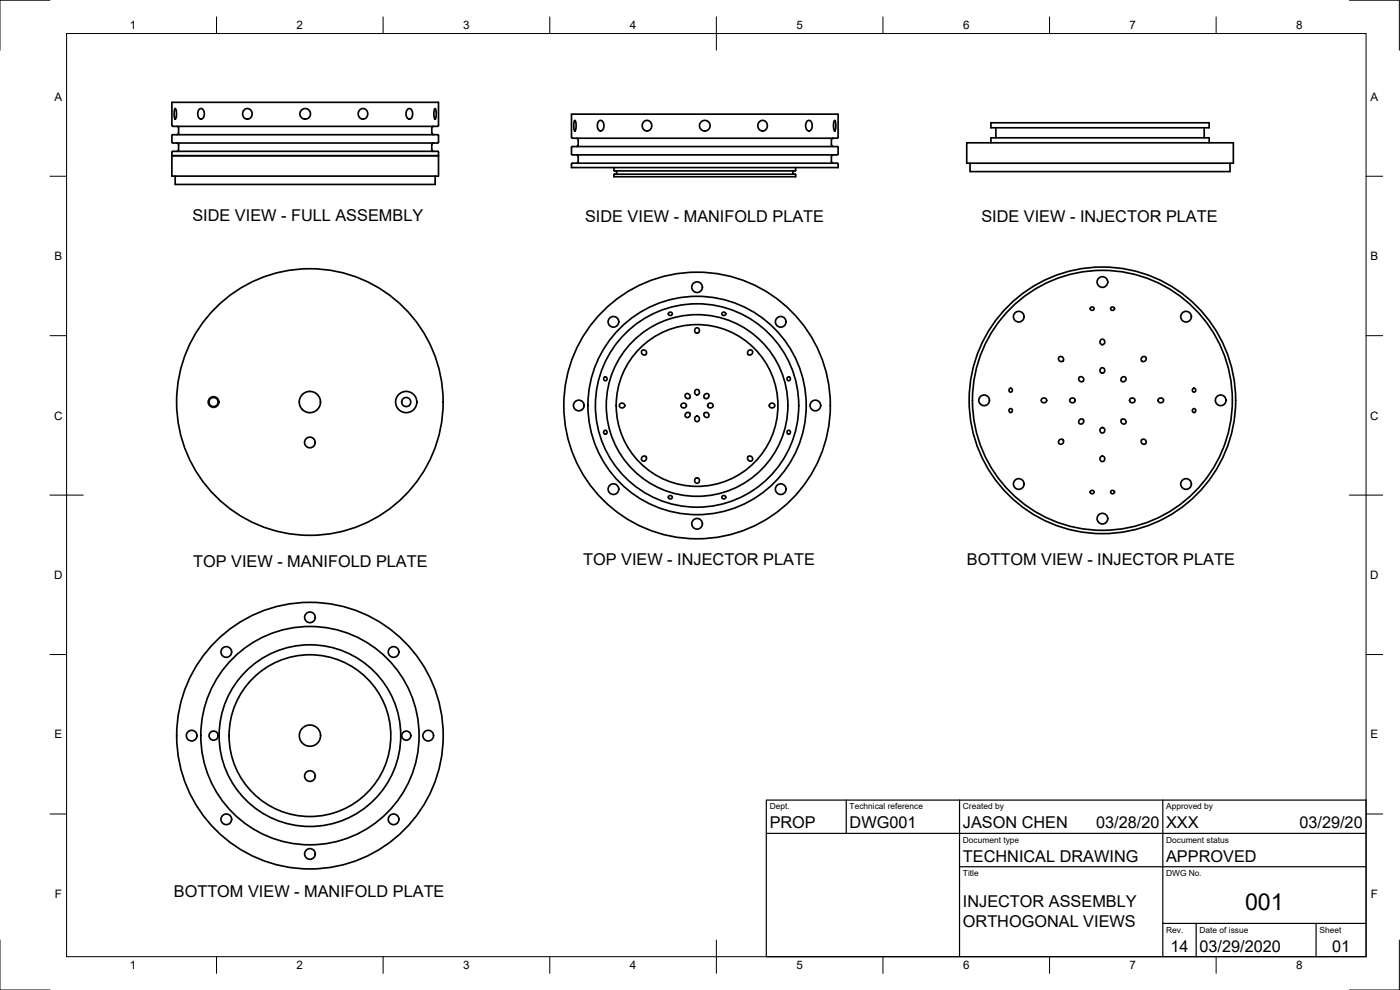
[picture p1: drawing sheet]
<svg xmlns="http://www.w3.org/2000/svg" width="420mm" height="297mm" viewBox="0 0 420 297" stroke-linecap="round" stroke-linejoin="round" font-family="sans-serif">
<!-- layer: Visible -->
<g fill="none" stroke="#000" stroke-width=".51">
<path d="M51.9 37.9l-.3-.3v-6.9h80v6.9a1.02 1.02 0 0 1-1.4 .3h-78.3M52.5 32.6l.3 .3 .2 1.2-.4 1.6-.2-.2-.1-1zM53.1 37.9l.5 .5v1.5l-.5 .5M59.7 32.9l.4-.3h.5l.6 .9v1.3l-.3 .7-.4 .2-.7-.2-.4-.8v-1.1zM73.3 32.9l1-.3 1.1 .6 .2 1.3-.6 1-1 .2-1-.7-.2-1zM108 32.9l1.2-.3 .9 .7 .2 1.2-.6 1-1 .2-.9-.6-.3-1.1zM122.2 32.9l.4-.3h.5l.7 1-.1 1.4-.7 .7-.7-.2-.4-.7v-1zM130.1 37.9l-.5 .5v1.5l.5 .5M130.5 32.6l.3 .2 .1 1.1-.3 1.8-.3-.3-.1-1.2zM172.5 36.1l.3 .4 .1 1.1-.3 1.7-.3-.2-.1-1.1zM179.7 36.4l.3-.2h.5l.7 .8v1.4l-.4 .6-.4 .3-.7-.2-.4-.8v-1.1zM193.3 36.5l.9-.4 1.1 .7 .3 1.2-.7 1.1-.9 .2-1-.7-.3-1z"/>
<path d="M227.9 36.6l1-.5 .6 .2 .5 .5 .3 1.2-.6 1-1 .3-1-.6-.3-1.1zM242.2 36.4l.3-.2h.5l.7 1-.1 1.4-.7 .7-.6-.2-.4-.8-.1-1zM250.4 36.2l.3 .2 .1 1-.2 1.9-.3-.4-.2-1.1zM297.4 36.8h65.5v1.5h-65.5zM298.9 38.3v3M361.4 38.3v3M51.6 46.7h80M51.6 40.7v1.9l.3 .3M51.9 40.4h79.4M51.9 45.4l-.3 .3v7.1h80v-7.1a1.05 1.05 0 0 0-1.4-.3h-78.3M51.9 40.4l-.3 .3M52.6 52.8v2.5h78v-2.5"/>
<path d="M53.1 42.9l.5 .5v1.5l-.5 .5M130.1 42.9l-.5 .5v1.5l.5 .5M131.3 40.4l.3 .3M131.6 40.7v1.9a1.09 1.09 0 0 1-1.4 .3h-78.3M171.5 41.1l.3 .4M171.5 41.2v-6.9h80v6.9M171.5 49.3v1h80v-1M171.8 41.5h79.4M171.8 49h79.4M171.8 48.9l-.3 .4M173 41.5l.5 .4v1.6l-.5 .4M173 46.5l.5 .5v1.5l-.5 .5"/>
<path d="M184.3 50.3l.1 1h54.2l.2-1M184.3 52.4v.6h54.5v-.6M184.4 52.3h54.2M184.4 52.2l-.1 .2M184.9 51.3l.2 .2-.2 .8M238.2 51.3l-.2 .8 .2 .2M238.6 52.2l.2 .2M250 41.5l-.5 .4v1.6l.5 .4M250 46.5l-.5 .5v1.5l.5 .5M251.2 44h-78.3a1.07 1.07 0 0 0-1.4 .3v1.9a1.05 1.05 0 0 0 1.4 .3h78.3M251.2 43.9l.3 .4M251.2 48.9l.3 .4"/>
<path d="M251.5 44.3v1.9M251.5 41.1l-.3 .4M251.5 46.2l-.3 .3M290.1 42.8h80v6.2h-80zM291.1 49v2.5h78v-2.5M297.4 42.8v-1.5h65.5v1.5M90.8 118.4h-.1M93 117.5h.1M95.2 118.4h.1M89.8 120.6v.1M90.7 122.9h.1M93 123.8h.1"/>
<path d="M95.2 122.9h.1M96.2 120.6v.1"/>
<circle cx="91.6" cy="34.2" r="1.58"/>
<circle cx="211.5" cy="37.7" r="1.58"/>
<circle cx="184.1" cy="96.6" r="1.6"/>
<circle cx="201.1" cy="94.2" r=".56"/>
<circle cx="209.2" cy="99.2" r=".77"/>
<circle cx="209.2" cy="86.2" r="1.6"/>
<circle cx="217.2" cy="94.2" r=".56"/>
<circle cx="234.3" cy="96.6" r="1.6"/>
<circle cx="305.7" cy="95" r="1.6"/>
<circle cx="327.7" cy="92.6" r=".56"/>
<circle cx="330.8" cy="84.6" r="1.6"/>
<circle cx="333.9" cy="92.6" r=".56"/>
<circle cx="355.9" cy="95" r="1.6"/>
<circle cx="181.7" cy="113.6" r=".56"/>
<circle cx="193.3" cy="105.8" r=".78"/>
<circle cx="206.4" cy="118.9" r=".77"/>
<circle cx="209.2" cy="117.7" r=".77"/>
<circle cx="212" cy="118.9" r=".77"/>
<circle cx="225.1" cy="105.8" r=".79"/>
<circle cx="236.7" cy="113.6" r=".56"/>
<circle cx="303.3" cy="117" r=".56"/>
<circle cx="318.5" cy="107.8" r=".77"/>
<circle cx="324.5" cy="113.8" r=".77"/>
<circle cx="330.8" cy="111.2" r=".77"/>
<circle cx="330.8" cy="102.6" r=".77"/>
<circle cx="337.1" cy="113.8" r=".77"/>
<circle cx="343.2" cy="107.8" r=".77"/>
<circle cx="358.4" cy="117" r=".56"/>
<circle cx="64.1" cy="120.6" r="1.6"/>
<circle cx="64.1" cy="120.6" r="1.37"/>
<circle cx="93" cy="120.6" r="40"/>
<circle cx="93" cy="120.6" r="3.2"/>
<circle cx="93" cy="132.8" r="1.6"/>
<circle cx="121.9" cy="120.6" r="3.2"/>
<circle cx="121.9" cy="120.6" r="1.37"/>
<circle cx="173.7" cy="121.7" r="1.6"/>
<circle cx="181.7" cy="129.7" r=".56"/>
<circle cx="186.7" cy="121.7" r=".77"/>
<circle cx="193.3" cy="137.6" r=".79"/>
<circle cx="205.2" cy="121.7" r=".77"/>
<circle cx="206.4" cy="124.5" r=".77"/>
<circle cx="209.2" cy="125.6" r=".77"/>
<circle cx="209.2" cy="121.7" r="40"/>
<circle cx="209.2" cy="121.7" r="30.5"/>
<circle cx="209.2" cy="121.7" r="27.3"/>
<circle cx="209.2" cy="121.7" r="24.3"/>
<circle cx="209.2" cy="121.7" r="32.8"/>
<circle cx="212" cy="124.5" r=".77"/>
<circle cx="213.1" cy="121.7" r=".77"/>
<circle cx="225.1" cy="137.6" r=".79"/>
<circle cx="231.7" cy="121.7" r=".77"/>
<circle cx="236.7" cy="129.7" r=".56"/>
<circle cx="244.7" cy="121.7" r="1.6"/>
<circle cx="295.3" cy="120.1" r="1.6"/>
<circle cx="303.3" cy="123.2" r=".56"/>
<circle cx="313.3" cy="120.1" r=".77"/>
<circle cx="318.5" cy="132.5" r=".77"/>
<circle cx="321.9" cy="120.1" r=".77"/>
<circle cx="324.5" cy="126.4" r=".77"/>
<circle cx="330.8" cy="129" r=".77"/>
<circle cx="330.8" cy="137.6" r=".77"/>
<circle cx="330.8" cy="120.1" r="40"/>
<circle cx="330.8" cy="120.1" r="39"/>
<circle cx="337.1" cy="126.4" r=".77"/>
<circle cx="339.8" cy="120.1" r=".77"/>
<circle cx="343.2" cy="132.5" r=".77"/>
<circle cx="348.3" cy="120.1" r=".77"/>
<circle cx="358.4" cy="123.2" r=".56"/>
<circle cx="366.3" cy="120.1" r="1.6"/>
<circle cx="184.1" cy="146.8" r="1.6"/>
<circle cx="201.1" cy="149.2" r=".56"/>
<circle cx="209.2" cy="144.1" r=".77"/>
<circle cx="209.2" cy="157.2" r="1.6"/>
<circle cx="217.2" cy="149.2" r=".56"/>
<circle cx="234.3" cy="146.8" r="1.6"/>
<circle cx="305.7" cy="145.2" r="1.6"/>
<circle cx="327.7" cy="147.6" r=".56"/>
<circle cx="330.8" cy="155.6" r="1.6"/>
<circle cx="333.9" cy="147.6" r=".56"/>
<circle cx="355.9" cy="145.2" r="1.6"/>
<circle cx="67.9" cy="195.6" r="1.6"/>
<circle cx="93" cy="185.2" r="1.6"/>
<circle cx="118.1" cy="195.6" r="1.6"/>
<circle cx="57.5" cy="220.7" r="1.6"/>
<circle cx="64.1" cy="220.7" r="1.37"/>
<circle cx="93" cy="220.7" r="3.2"/>
<circle cx="93" cy="232.9" r="1.6"/>
<circle cx="93" cy="220.7" r="24.3"/>
<circle cx="93" cy="220.7" r="27.3"/>
<circle cx="93" cy="220.7" r="32.8"/>
<circle cx="93" cy="220.7" r="40"/>
<circle cx="121.9" cy="220.7" r="1.37"/>
<circle cx="128.5" cy="220.7" r="1.6"/>
<circle cx="67.9" cy="245.8" r="1.6"/>
<circle cx="93" cy="256.2" r="1.6"/>
<circle cx="118.1" cy="245.8" r="1.6"/>
</g>
<!-- layer: Border -->
<g fill="none" stroke="#000" stroke-width=".3">
<path d="M15 .1h-15v15M20 10.1h390v276.9h-390zM65 5.1v5M115 5.1v5M165 5.1v5M215 5.1v10M265 5.1v5M315 5.1v5M365 5.1v5M405 .1h15v15M15 52.9h5M410 52.9h5"/>
<path d="M15 100.7h5M410 100.7h5M15 148.6h10M405 148.6h10M15 196.4h5M410 196.4h5M15 244.2h5M410 244.2h5M0 282.1v14.9h15M65 287v5M115 287v5M165 287v5"/>
<path d="M215 282.1v9.9M265 287v5M315 287v5M365 287v5M420 282.1v14.9h-15"/>
</g>
<!-- layer: TitleBlock -->
<path d="M230 240.1h180v46.9h-180zM230 250h180M254 240.1v9.9M288 240.1v46.9M349 240.1v46.9M288 260.1h122M349 277.1h61M359 277.1v9.9M395 277.1v9.9" fill="none" stroke="#000" stroke-width=".36"/>
<text font-size="7" x="373.7" y="272.9">001</text>
<g font-size="4.9">
<text x="57.7" y="66.2">SIDE VIEW - FULL ASSEMBLY</text>
<text x="175.6" y="66.6">SIDE VIEW - MANIFOLD PLATE</text>
<text x="294.5" y="66.6">SIDE VIEW - INJECTOR PLATE</text>
<text x="58" y="170">TOP VIEW - MANIFOLD PLATE</text>
<text x="175" y="169.6">TOP VIEW - INJECTOR PLATE</text>
<text x="290.2" y="169.6">BOTTOM VIEW - INJECTOR PLATE</text>
<text x="231" y="248.5">PROP</text>
<text x="255" y="248.5">DWG001</text>
<text x="289" y="248.5">JASON CHEN</text>
<text x="329" y="248.5">03/28/20</text>
<text x="350" y="248.5">XXX</text>
<text x="390" y="248.5">03/29/20</text>
<text x="289" y="258.6">TECHNICAL DRAWING</text>
<text x="350" y="258.6">APPROVED</text>
<text x="52.2" y="269">BOTTOM VIEW - MANIFOLD PLATE</text>
<text x="289" y="272">INJECTOR ASSEMBLY</text>
<text x="289" y="278.1">ORTHOGONAL VIEWS</text>
<text x="351.3" y="285.7">14</text>
<text x="360" y="285.5">03/29/2020</text>
<text x="399.8" y="285.7">01</text>
</g>
<g font-size="3.5">
<text x="39" y="8.8">1</text>
<text x="89" y="8.8">2</text>
<text x="139" y="8.8">3</text>
<text x="189" y="8.8">4</text>
<text x="239" y="8.8">5</text>
<text x="289" y="8.8">6</text>
<text x="339" y="8.8">7</text>
<text x="389" y="8.8">8</text>
<text x="16.3" y="30.2">A</text>
<text x="411.3" y="30.2">A</text>
<text x="16.3" y="78">B</text>
<text x="411.3" y="78">B</text>
<text x="16.2" y="125.9">C</text>
<text x="411.2" y="125.9">C</text>
<text x="16.2" y="173.7">D</text>
<text x="411.2" y="173.7">D</text>
<text x="16.3" y="221.6">E</text>
<text x="411.3" y="221.6">E</text>
<text x="16.4" y="269.4">F</text>
<text x="411.4" y="269.4">F</text>
<text x="39" y="290.8">1</text>
<text x="89" y="290.8">2</text>
<text x="139" y="290.8">3</text>
<text x="189" y="290.8">4</text>
<text x="239" y="290.8">5</text>
<text x="289" y="290.8">6</text>
<text x="339" y="290.8">7</text>
<text x="389" y="290.8">8</text>
</g>
<g font-size="2.5">
<text x="231" y="242.9">Dept.</text>
<text x="255" y="242.9">Technical reference</text>
<text x="289" y="242.9">Created by</text>
<text x="350" y="242.9">Approved by</text>
<text x="289" y="252.8">Document type</text>
<text x="350" y="252.8">Document status</text>
<text x="289" y="262.9">Title</text>
<text x="350" y="262.9">DWG No.</text>
<text x="350" y="279.9">Rev.</text>
<text x="360" y="279.9">Date of issue</text>
<text x="396" y="279.9">Sheet</text>
</g>
</svg>
